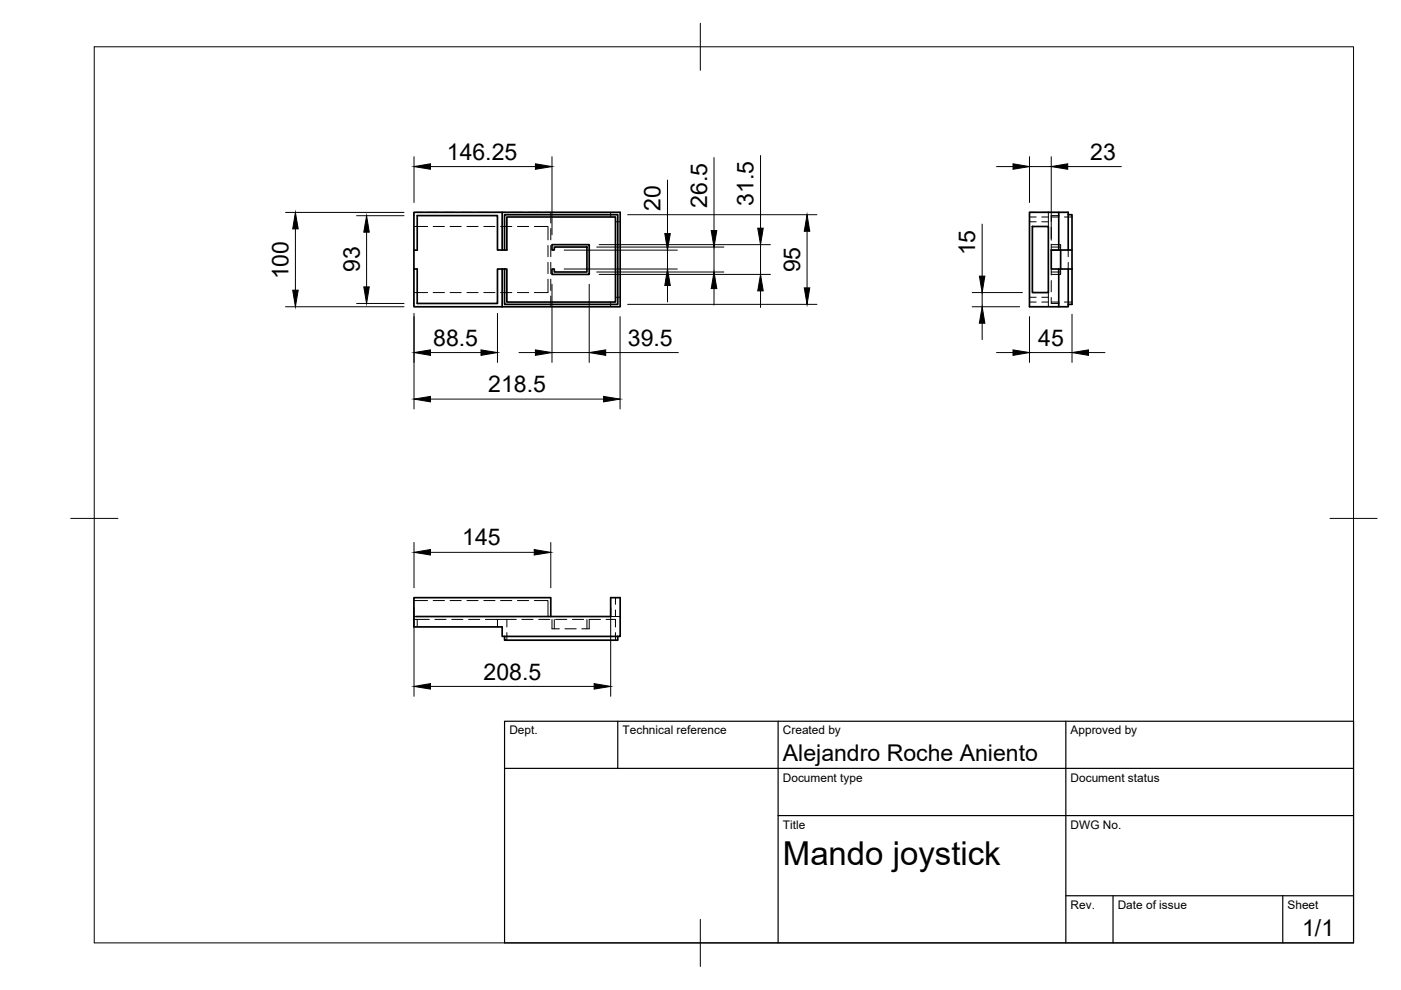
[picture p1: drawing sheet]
<svg xmlns="http://www.w3.org/2000/svg" width="297mm" height="210mm" viewBox="0 0 297 210" stroke-linecap="round" stroke-linejoin="round" font-family="sans-serif">
<!-- layer: Hidden -->
<g fill="none" stroke="#000" stroke-width=".21">
<path d="M87.8 48h2.9M88.2 45h1.2M90.6 45h2.3M91.8 48h2.4M94.1 45h2.4M95.4 48h2.4M97.7 45h2.4M99 48h2.4M101.3 45h2.4M102.6 48h2.3M104.9 45h2.3M106.1 48h2.4"/>
<path d="M108.4 45h2.4M109.7 48h2.4M112 45h2.4M113.3 48h2.9v2.9M115.6 45h1.2v2.3M116.2 59.2v2.8h-2.9M116.2 52v2.4M116.2 55.6v2.4M116.8 48.5v2.4M116.8 52v2.4M116.8 55.6v2.4M116.8 59.2v2.4"/>
<path d="M129.5 45v1M130.5 47h1M218.3 47h1.4M218.3 45h1.4M218.3 46h1.4M220.9 45h1.4v3M220.9 47h1.4M220.9 46h1.4M222.3 45h.1M222.9 51.8v1.2h1.6M222.9 51.9h2v1.1M222.9 46h1.6"/>
<path d="M222.9 48.2v2.4M222.9 57v1.3M222.9 59.5v2.4M222.9 53h1.6M222.9 52.4h2M222.9 57.7h2M224.5 45.7h-1.6v1.3M224.9 57v1.2h-2M225.7 46h1.6M226.5 53v1.4M226.5 55.6v1.4M87.8 62h2.9"/>
<path d="M91.8 62h2.4M95.4 62h2.4M99 62h2.4M102.6 62h2.3M106.1 62h2.4M109.7 62h2.4M116.8 62.8v2.2M129.5 64v1M130.5 63h1M218.3 63h1.4M218.3 64h1.4M220.9 63h1.4"/>
<path d="M220.9 64h1.4M222.3 62v3M222.9 64h1.6M222.9 63.1v1.2h1.6M225.7 64h1.6M87.8 131.3h.7v1.6M87.8 130.7h.4M87.8 127.3h2.9M88.5 131.3h2.5M91.8 127.3h2.4M92.2 131.3h2.4M95.4 127.3h2.4"/>
<path d="M95.8 131.3h2.3M99 127.3h2.4M99.4 131.3h2.3M102.6 127.3h2.3M102.9 131.3h2.6v1.6M105.5 131.3h4M106.1 127.3h2.4M107.5 131.3v1.6M107.5 134.1v1.6M109.7 127.3h2.4M110.6 131.3h2.4M113.3 127.3h2.9v3.4"/>
<path d="M114.2 131.3h2.4M117 131.3v2h1.6M117.5 131.3v2M117.8 131.3h2.4M119.8 133.3h2.4M121.4 131.3h2.3M124.4 131.3v2M127.3 131.3h-2.4v2h-1.5M128.5 131.3h2v1.6M130.5 129.3v1.4h-1M130.5 126.7v1.4M130.5 134.1v1.6"/>
<path d="M130.5 130.7h1"/>
</g>
<!-- layer: Visible -->
<g fill="none" stroke="#000" stroke-width=".36">
<path d="M87.8 45h43.7v20h-25v-8h-1v7.3h-17v-7.3h-.7zM87.8 57v8h18.7M106.5 53h-1v-7.3h-17v7.3h-.7M106.5 45v8h1v-7h23v18h-23v-7h-.5M106.5 57h.5M107 53v-7.5h24v19h-24v-7.5M117 51.9h7.9v6.3h-7.9v-1.2h.5v.7h6.9v-5.3h-6.9v.6h-.5zM218.3 45h6.2v8h-1.6v4h1.6v8h-6.2zM218.9 48h3.4v14h-3.4zM224.5 57h2v8h-2M224.5 53h2.8M224.5 45h2v8"/>
<path d="M224.9 53v4M226.5 45.5h.8v11.5M226.5 57h.8M227.3 57v7.5h-.8M88.2 130.7h41.3v-4h2v8.2h-25v-2h-18.7v-6.2h29v4M107 134.9v.8h24v-.8"/>
</g>
<!-- layer: BORDER -->
<path d="M20 9.9h267v190h-267zM148.5 4.9v10M15 109.9h10M282 109.9h10M148.5 194.9v10" fill="none" stroke="#000" stroke-width=".21"/>
<!-- layer: TITLEBLOCK -->
<path d="M107 152.9h180v47h-180zM131 152.9v10M165 152.9v47M226 152.9v47M107 162.9h180M165 172.9h122M226 189.9h61M236 189.9v10M272 189.9v10" fill="none" stroke="#000" stroke-width=".25"/>
<!-- layer: FD_Dimensions -->
<g fill="none" stroke="#000" stroke-width=".21">
<path d="M87.8 33.2v9.7M91.3 35.3h22.2M117 33.2v16.6M141.5 38.2v11.3M151.4 33.4v15.5M161.2 33v15.4M211.3 35.3h3.5M218.3 33.2v9.7M218.3 35.3h4.6M222.9 33.2v17.7M226.4 35.3h11.3M60.5 45h25.2"/>
<path d="M62.6 48.5v13M75.6 45.7h10.1M77.7 49.2v11.6M119.6 57h24M119.6 53h24M126.5 57.7h27M126.5 52.4h27M127 58.2h36.3M127 51.9h36.3M133.1 45.5h40.1M141.5 53v4M151.4 52.4v5.3"/>
<path d="M161.2 51.9v6.3M171.1 49v12M208.2 47.5v11M60.5 65h25.2M75.6 64.3h10.1M87.8 66.4v20.3M91.3 74.8h10.7M105.5 66.4v10.4M110 74.8h3.5M117 74.8h7.9M117 60.3v16.5M124.9 60.3v16.5"/>
<path d="M128.4 74.8h15.4M131.5 67.1v19.6M133.1 64.5h40.1M141.5 60.5v3.5M151.4 61.2v3.5M161.2 61.7v3.5M206.1 65h10.1M206.1 62h10.7M208.2 62v3M208.2 68.5v3.5M211.3 74.8h3.5M218.3 67.1v9.7"/>
<path d="M218.3 74.8h9M227.3 66.6v10.2M230.8 74.8h3.5M91.3 84.6h36.7M87.8 115v9.6M91.3 117.1h22M116.8 115v9.6M87.8 128.8v18.8M129.5 128.8v18.8M91.3 145.5h34.7"/>
</g>
<g fill="#000" stroke="#000" stroke-width=".21">
<path d="M87.8 35.3l3.5-.6v1.2zM113.5 34.7l3.5 .6-3.5 .6zM214.8 34.7l3.5 .6-3.5 .6zM222.9 35.3l3.5-.6v1.2zM62.6 45l.6 3.5h-1.1zM77.7 45.7l.6 3.5h-1.2zM140.9 49.5h1.2l-.6 3.5zM150.8 48.9h1.2l-.6 3.5zM160.7 48.4h1.1l-.6 3.5zM171.1 45.5l.6 3.5h-1.2zM207.6 58.5h1.2l-.6 3.5zM62.1 61.5h1.1l-.6 3.5z"/>
<path d="M77.1 60.8h1.2l-.6 3.5zM87.8 74.8l3.5-.6v1.1zM102 74.2l3.5 .6-3.5 .5zM113.5 74.2l3.5 .6-3.5 .5zM124.9 74.8l3.5-.6v1.1zM141.5 57l.6 3.5h-1.2zM151.4 57.7l.6 3.5h-1.2zM161.2 58.2l.6 3.5h-1.1zM170.5 61h1.2l-.6 3.5zM208.2 65l.6 3.5h-1.2zM214.8 74.2l3.5 .6-3.5 .5zM227.3 74.8l3.5-.6v1.1z"/>
<path d="M87.8 84.6l3.5-.6v1.2zM128 84l3.5 .6-3.5 .6zM87.8 117.1l3.5-.6v1.2zM113.3 116.5l3.5 .6-3.5 .6zM87.8 145.5l3.5-.6v1.2zM126 144.9l3.5 .6-3.5 .6z"/>
</g>
<text font-size="7" x="166" y="183.4">Mando joystick</text>
<g font-size="4.9">
<text x="94.7" y="33.9">146.25</text>
<text x="231.1" y="33.9">23</text>
<text x="140.1" y="44.8" transform="rotate(-90 140.1 44.8)">20</text>
<text x="149.9" y="44.1" transform="rotate(-90 149.9 44.1)">26.5</text>
<text x="159.8" y="43.7" transform="rotate(-90 159.8 43.7)">31.5</text>
<text x="61.2" y="59.3" transform="rotate(-90 61.2 59.3)">100</text>
<text x="76.3" y="57.7" transform="rotate(-90 76.3 57.7)">93</text>
<text x="169.7" y="57.8" transform="rotate(-90 169.7 57.8)">95</text>
<text x="206.8" y="54.2" transform="rotate(-90 206.8 54.2)">15</text>
<text x="91.9" y="73.3">88.5</text>
<text x="133.1" y="73.3">39.5</text>
<text x="220.1" y="73.3">45</text>
<text x="103.5" y="83.2">218.5</text>
<text x="98" y="115.6">145</text>
<text x="102.5" y="144.1">208.5</text>
<text x="166" y="161.4">Alejandro Roche Aniento</text>
<text x="276.1" y="198.6">1/1</text>
</g>
<g font-size="2.5">
<text x="108" y="155.7">Dept.</text>
<text x="132" y="155.7">Technical reference</text>
<text x="166" y="155.7">Created by</text>
<text x="227" y="155.7">Approved by</text>
<text x="166" y="165.7">Document type</text>
<text x="227" y="165.7">Document status</text>
<text x="166" y="175.7">Title</text>
<text x="227" y="175.7">DWG No.</text>
<text x="227" y="192.7">Rev.</text>
<text x="237" y="192.7">Date of issue</text>
<text x="273" y="192.7">Sheet</text>
</g>
</svg>
